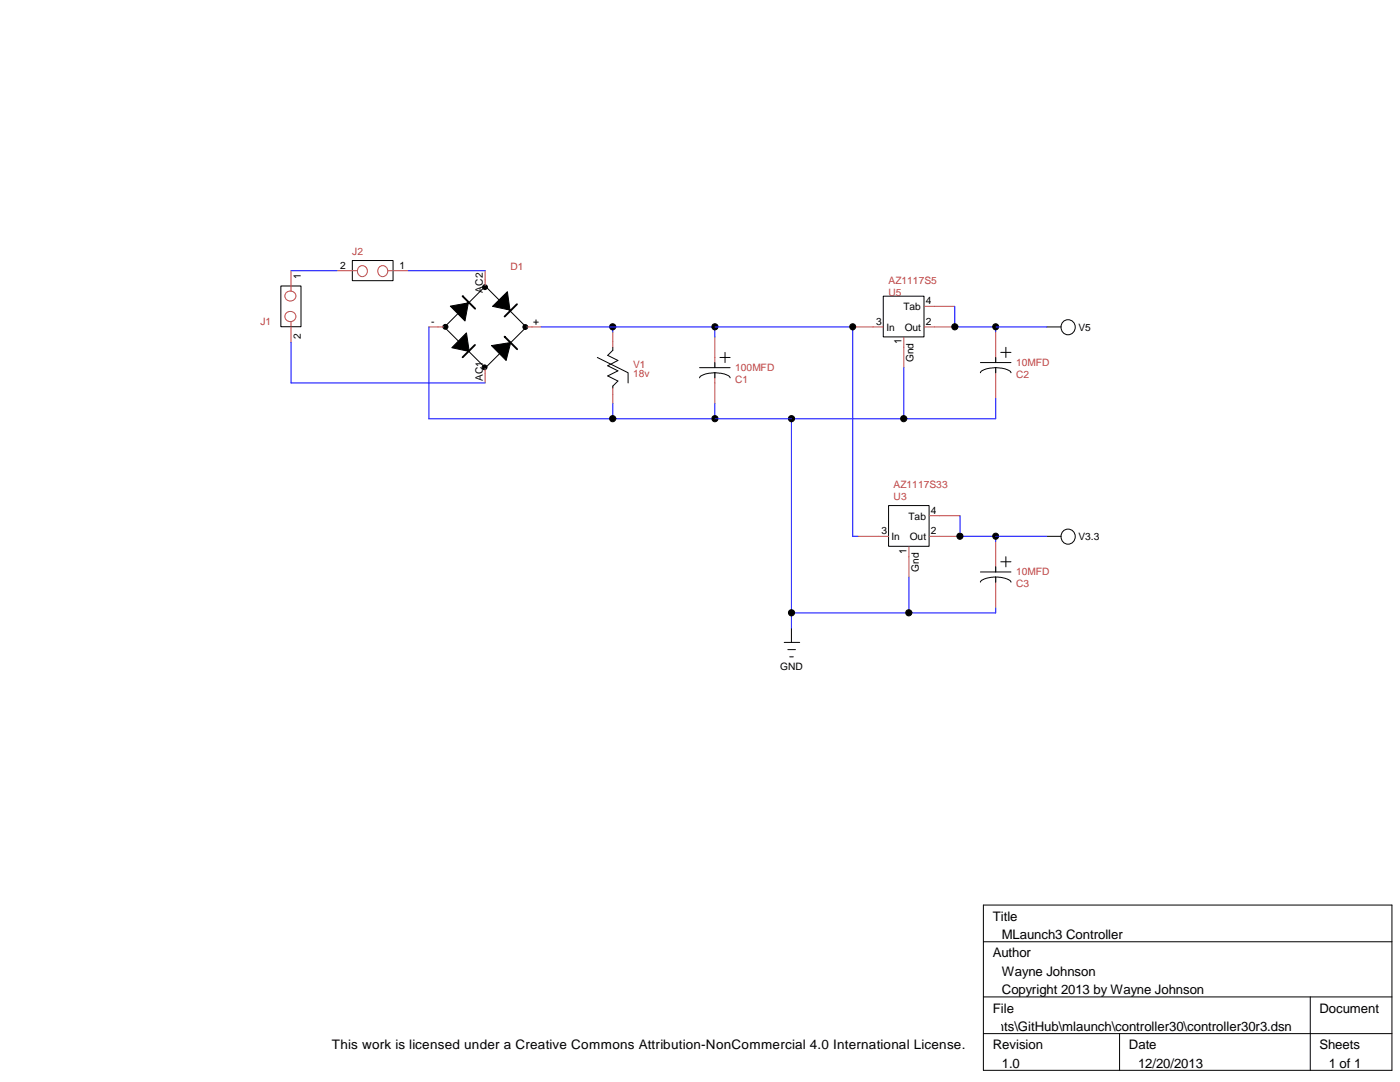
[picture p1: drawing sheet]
<svg xmlns="http://www.w3.org/2000/svg" width="279mm" height="216mm" viewBox="0 0 279 216" stroke-linecap="round" stroke-linejoin="round" font-family="sans-serif">
<g fill="none" stroke="#000" stroke-width=".2">
<path d="M56 57.1h4.1v8.1h-4.1zM70.3 52h8.1v4h-8.1zM176.3 59.1h8.1v8.1h-8.1zM88.7 65.3l8.2-8.2 8.1 8.2-8.1 8.1zM89.9 61.1l3.7-.7-.9 .3 .8-.3-.7 3.7zM93.1 66.4l.5 3.7-.7-.3 .8 .3-3.5-.7zM98.1 69l3.8-.7-.9 3.6zM98.3 61.1l3-2.9 .5 3.6-.7-.2 .8 .3zM119.2 71.3l6.1 3.1v2M122.3 69.3v.6l-1 1 2 1-2 1.1 2 1-2 1 2 1-1 1v.4M139.6 73.4h6.1M142.7 74.4a3.9 3.9 0 0 1 3 .9v.1"/>
<path d="M142.7 74.4a4.1 4.1 0 0 0-3 .9l-.1 .1M142.7 72.3v1.1M142.7 74.4v1M143.7 71.3h2M144.7 70.3v2M195.7 72.3h6.1M198.7 73.4a4.1 4.1 0 0 1 3.1 .9v.1M198.7 73.4a4.1 4.1 0 0 0-3 .9v.1M198.7 71.3v1M198.7 73.4v1M199.7 70.3h2.1M200.7 69.3v2"/>
<path d="M208.9 65.2h2.9M212.3 64.1a1.45 1.45 0 0 1 2 .3 1.45 1.45 0 0 1-.3 2 1.45 1.45 0 0 1-2-.2 1.62 1.62 0 0 1 .3-2.1zM177.3 100.9h8.1v8.1h-8.1zM195.7 114.1h6.1M198.7 115.1a4.1 4.1 0 0 1 3 .9l.1 .2M198.7 115.1a4.1 4.1 0 0 0-3 .9v.2M198.7 113.1v1M198.7 115.1v1.1M199.7 112.1h2.1M200.7 111.1v2M208.9 107h2.9M212.3 105.9a1.45 1.45 0 0 1 2 .3 1.45 1.45 0 0 1-.3 2 1.45 1.45 0 0 1-2-.2 1.62 1.62 0 0 1 .3-2.1z"/>
<path d="M156.5 128.2h3.1M157.2 129.6h1.5M157.6 131.1h.7M157.9 125.3v2.9M196.3 180.6h81.5v33h-81.5zM196.3 187.9h81.5M196.3 198.9h81.5M261.5 198.9v14.7M196.3 206.2h81.5M223.4 206.2v7.4"/>
<circle cx="96.8" cy="57.3" r=".49"/>
<circle cx="88.9" cy="65.2" r=".5"/>
<circle cx="96.7" cy="73.3" r=".49"/>
<circle cx="104.8" cy="65.3" r=".49"/>
<circle cx="122.3" cy="65.2" r=".62"/>
<circle cx="142.7" cy="65.2" r=".62"/>
<circle cx="170.2" cy="65.2" r=".6"/>
<circle cx="190.6" cy="65.2" r=".62"/>
<circle cx="198.7" cy="65.2" r=".6"/>
<circle cx="122.3" cy="83.5" r=".62"/>
<circle cx="142.7" cy="83.5" r=".62"/>
<circle cx="158" cy="83.5" r=".62"/>
<circle cx="180.4" cy="83.5" r=".62"/>
<circle cx="191.6" cy="107" r=".62"/>
<circle cx="198.7" cy="107" r=".6"/>
<circle cx="158" cy="122.3" r=".62"/>
<circle cx="181.4" cy="122.3" r=".62"/>
</g>
<g fill="none" stroke="#c04040" stroke-width=".2">
<path d="M57.1 58.5a1.05 1.05 0 0 1 1.5-.2 1.05 1.05 0 0 1 0 1.6 1.05 1.05 0 0 1-1.4-.1 1.05 1.05 0 0 1-.1-1.3zM58.1 54v4.1M67.3 54h4M71.7 53.2a1.05 1.05 0 0 1 1.6 .9 1.05 1.05 0 0 1-1.6 .9 1.2 1.2 0 0 1 0-1.8zM75.8 53.2a1.05 1.05 0 0 1 1.6 .9 1.05 1.05 0 0 1-1.6 .9 1.2 1.2 0 0 1 0-1.8zM77.4 54h4.1M96.8 54v3.1M58.1 64.2v4.1M85.6 65.2h3M96.8 73.4v3M104.9 65.2h3.1M122.3 66.3v3"/>
<path d="M122.3 77.4v3.1M142.7 67.3v6.1M142.7 74.4v6.1M170.2 65.2h6.1M180.4 67.3v6.1M184.4 65.2h6.1M184.4 61.1h6.1M198.7 66.3v6M198.7 73.4v6.1M171.2 107h6.1M181.4 109.1v6M185.5 107h6.1"/>
<path d="M185.5 102.9h6.1M198.7 108v6.1M198.7 115.1v6.2"/>
<circle cx="58" cy="63.2" r="1.06"/>
</g>
<g fill="none" stroke="#00f" stroke-width=".2">
<path d="M58.1 54h9.2M81.5 54h15.3M58.1 68.3v8.1h38.7M85.6 65.2v18.4h113.1v-4.1M108 65.2h62.2v41.8h1M122.3 65.2v1.1M142.7 65.2v2.1M180.4 73.4v10.2M190.5 61.1v4.1h18.4M198.7 65.2v1.1M122.3 80.5v3.1M142.7 80.5v3.1"/>
<path d="M157.9 83.6v41.7M181.4 115.1v7.2M191.6 102.9v4.1h17.3M198.7 107v1M198.7 121.3v1h-40.8"/>
</g>
<g fill="#000">
<path d="M89.9 61.1l3.7-.7-.9 .3 .8-.3-.7 3.7zM93.1 66.4l.5 3.7-.7-.3 .8 .3-3.5-.7zM98.3 61.1l3-2.9 .5 3.6-.7-.2 .8 .3zM98.1 69l3.8-.7-.9 3.6z"/>
<circle cx="96.8" cy="57.3" r=".49"/>
<circle cx="88.9" cy="65.2" r=".5"/>
<circle cx="96.7" cy="73.3" r=".49"/>
<circle cx="104.8" cy="65.3" r=".49"/>
<circle cx="122.3" cy="65.2" r=".62"/>
<circle cx="142.7" cy="65.2" r=".62"/>
<circle cx="170.2" cy="65.2" r=".6"/>
<circle cx="190.6" cy="65.2" r=".62"/>
<circle cx="198.7" cy="65.2" r=".6"/>
<circle cx="122.3" cy="83.5" r=".62"/>
<circle cx="142.7" cy="83.5" r=".62"/>
<circle cx="158" cy="83.5" r=".62"/>
<circle cx="180.4" cy="83.5" r=".62"/>
<circle cx="191.6" cy="107" r=".62"/>
<circle cx="198.7" cy="107" r=".6"/>
<circle cx="158" cy="122.3" r=".62"/>
<circle cx="181.4" cy="122.3" r=".62"/>
</g>
<path d="M92.4 59.1l2.4 2.5M94.8 68.8l-2.5 2.5M100.8 67.2l2.4 2.5M103.2 60.7l-2.5 2.5" fill="none" stroke="#000" stroke-width=".38"/>
<g font-size="2.6">
<text x="198.1" y="183.7">Title</text>
<text x="198.1" y="191.1">Author</text>
<text x="199.9" y="187.4">MLaunch3 Controller</text>
<text x="199.9" y="194.7">Wayne Johnson</text>
<text x="198.1" y="202.1">File</text>
<text x="199.9" y="198.4">Copyright 2013 by Wayne Johnson</text>
<text x="263.3" y="202.1">Document</text>
<text x="66.3" y="209.4">This work is licensed under a Creative Commons Attribution-NonCommercial 4.0 International License.</text>
<text x="165.7" y="205.7">\\gkar\Users\waynej\Documents\GitHub\mlaunch\controller30\controller30r3.dsn</text>
<text x="198.1" y="209.4">Revision</text>
<text x="225.3" y="209.4">Date</text>
<text x="263.3" y="209.4">Sheets</text>
<text x="199.9" y="213">1.0</text>
<text x="227.1" y="213">12/20/2013</text>
<text x="265.2" y="213">1 of 1</text>
</g>
<g font-size="2">
<text x="67.9" y="53.6">2</text>
<text x="79.8" y="53.6">1</text>
<text x="60" y="55.8" transform="rotate(-90 60 55.8)">1</text>
<text x="96.4" y="58.4" transform="rotate(-90 96.4 58.4)">AC2</text>
<text x="86" y="64.8">-</text>
<text x="106.4" y="64.8">+</text>
<text x="174.9" y="64.8">3</text>
<text x="176.9" y="66">In</text>
<text x="180.3" y="61.9">Tab</text>
<text x="180.6" y="66">Out</text>
<text x="184.7" y="64.8">2</text>
<text x="184.7" y="60.7">4</text>
<text x="215.2" y="66">V5</text>
<text x="60" y="67.6" transform="rotate(-90 60 67.6)">2</text>
<text x="179.9" y="68.7" transform="rotate(-90 179.9 68.7)">1</text>
<text x="96.4" y="76" transform="rotate(-90 96.4 76)">AC1</text>
<text x="182.3" y="72.3" transform="rotate(-90 182.3 72.3)">Gnd</text>
<text x="175.9" y="106.6">3</text>
<text x="177.9" y="107.8">In</text>
<text x="181.3" y="103.7">Tab</text>
<text x="181.6" y="107.8">Out</text>
<text x="185.8" y="106.6">2</text>
<text x="185.8" y="102.5">4</text>
<text x="215.2" y="107.8">V3.3</text>
<text x="180.9" y="110.4" transform="rotate(-90 180.9 110.4)">1</text>
<text x="183.3" y="114" transform="rotate(-90 183.3 114)">Gnd</text>
<text x="155.7" y="133.6">GND</text>
</g>
<g font-size="2" fill="#c04040">
<text x="70.3" y="50.9">J2</text>
<text x="101.9" y="54">D1</text>
<text x="177.3" y="59.1">U5</text>
<text x="177.3" y="56.6">AZ1117S5</text>
<text x="52" y="64.8">J1</text>
<text x="126.4" y="73.4">V1</text>
<text x="126.4" y="75.2">18v</text>
<text x="146.7" y="76.4">C1</text>
<text x="146.7" y="74">100MFD</text>
<text x="202.8" y="75.4">C2</text>
<text x="202.8" y="72.9">10MFD</text>
<text x="178.4" y="99.9">U3</text>
<text x="178.4" y="97.4">AZ1117S33</text>
<text x="202.8" y="117.2">C3</text>
<text x="202.8" y="114.7">10MFD</text>
</g>
</svg>
